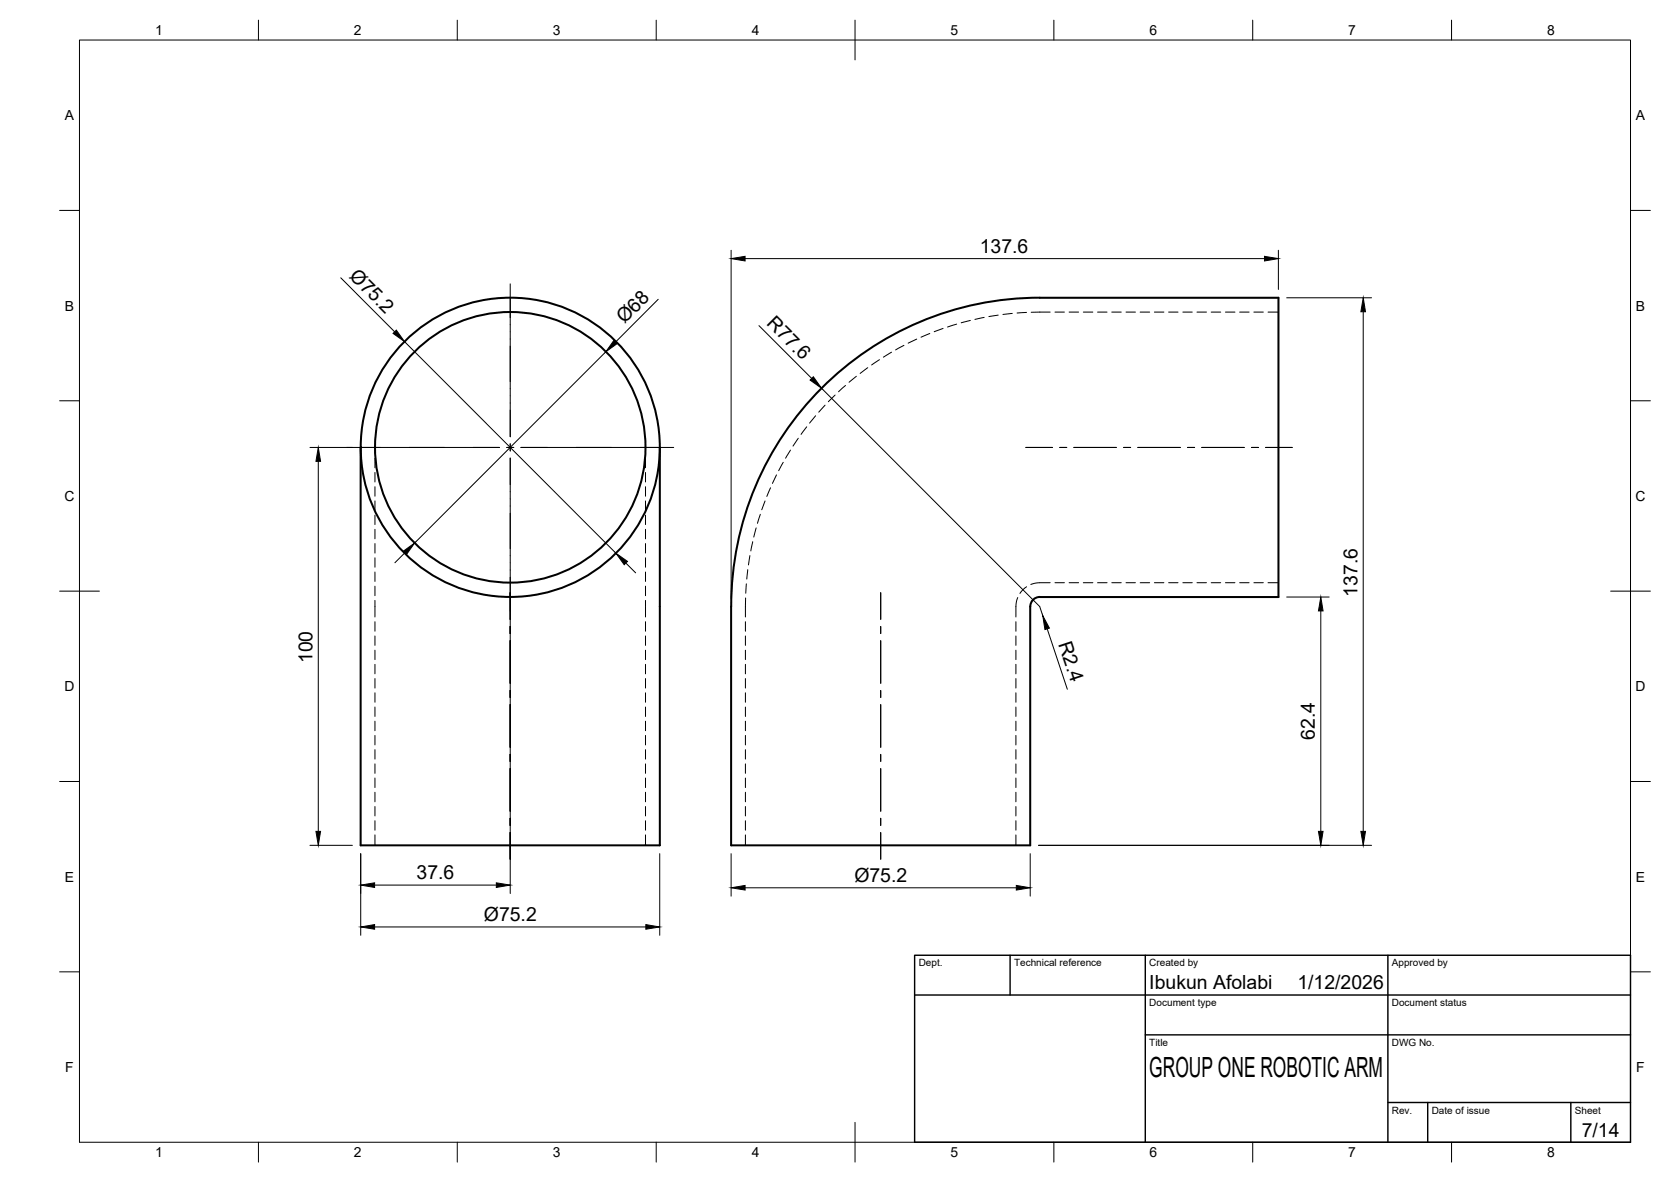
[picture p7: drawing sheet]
<svg xmlns="http://www.w3.org/2000/svg" width="420mm" height="297mm" viewBox="0 0 420 297" stroke-linecap="round" stroke-linejoin="round" font-family="sans-serif">
<!-- layer: Visible -->
<g fill="none" stroke="#000" stroke-width=".51">
<path d="M90.7 112.4v100h75.2v-100M261.5 150h60v-75.2h-60a77.6 77.6 0 0 0-77.6 77.6M261.5 150a2.43 2.43 0 0 0-2.5 2.4v60h-75.2v-60"/>
<circle cx="128.3" cy="112.4" r="34"/>
<circle cx="128.3" cy="112.4" r="37.6"/>
</g>
<!-- layer: Hidden -->
<g fill="none" stroke="#000" stroke-width=".25">
<path d="M247.5 79.8l-2.4 .5M251 79.2l-2.4 .4M254.5 78.8l-2.3 .2M258.1 78.5l-2.4 .2M264.1 78.4l-4.8 .1M265.3 78.4h2.3M268.8 78.4h2.4M272.4 78.4h2.4M276 78.4h2.4M279.5 78.4h2.4M283.1 78.4h2.4M286.7 78.4h2.4"/>
<path d="M290.3 78.4h2.4M293.8 78.4h2.4M297.4 78.4h2.4M301 78.4h2.4M304.5 78.4h2.4M308.1 78.4h2.4M311.7 78.4h2.4M315.3 78.4h2.3M318.8 78.4h2.7M210 99.3l-1.7 1.7M212.6 96.9l-1.8 1.6M215.3 94.6l-1.8 1.5"/>
<path d="M218.2 92.4l-1.9 1.4M221.1 90.4l-1.9 1.3M224.2 88.5l-2.1 1.3M227.3 86.8l-2.1 1.1M230.5 85.2l-2.2 1M233.8 83.8l-2.2 .9M237.1 82.5l-2.2 .9M240.5 81.5l-2.2 .7M244 80.5l-2.3 .6M94.3 112.4v1.6M94.3 115.2v2.3M94.3 118.7v2.4"/>
<path d="M162.3 118.7v2.4M162.3 115.2v2.3M162.3 112.4v1.6M195.2 119.3l-1 2.2M196.9 116.2l-1.1 2.1M198.8 113.1l-1.3 2.1M200.7 110.1l-1.3 2M202.8 107.3l-1.4 1.9M205.1 104.5l-1.5 1.8M207.5 101.8l-1.6 1.8M94.3 122.3v2.4M94.3 125.9v2.4"/>
<path d="M94.3 129.5v2.3M94.3 133v2.4M94.3 136.6v2.4M162.3 136.6v2.4M162.3 133v2.4M162.3 129.5v2.3M162.3 125.9v2.4M162.3 122.3v2.4M188.6 139.6l-.4 2.4M189.3 136.1l-.5 2.4M190.1 132.7l-.6 2.3M191.2 129.3l-.7 2.2"/>
<path d="M192.4 125.9l-.9 2.2M193.7 122.6l-.9 2.2M94.3 140.2v2.3M94.3 143.7v2.4M94.3 147.3v2.4M94.3 150.9v4.2M94.3 156.2v2.4M94.3 159.8v2.4M162.3 147.3v2.4M162.3 143.7v2.4M162.3 140.2v2.3M162.3 150.9v4.2"/>
<path d="M162.3 156.2v2.4M162.3 159.8v2.4M187.4 156.2v2.4M187.4 159.8v2.4M187.5 150.3l-.1 4.8M187.7 146.7l-.2 2.4M188 143.2l-.2 2.3M255.4 156.2v2.4M255.4 159.8v2.4M255.9 150.2l-.1 .3a11.1 11.1 0 0 0-.4 4.6M258.1 147.5l-.9 .7-.7 .9M264.1 146.4a11.1 11.1 0 0 0-4.6 .4l-.3 .1"/>
<path d="M265.3 146.4h2.3M268.8 146.4h2.4M272.4 146.4h2.4M276 146.4h2.4M279.5 146.4h2.4M283.1 146.4h2.4M286.7 146.4h2.4M290.3 146.4h2.4M293.8 146.4h2.4M297.4 146.4h2.4M301 146.4h2.4M304.5 146.4h2.4"/>
<path d="M308.1 146.4h2.4M311.7 146.4h2.4M315.3 146.4h2.3M318.8 146.4h2.7M94.3 163.4v2.4M94.3 166.9v2.4M94.3 170.5v2.4M94.3 174.1v2.4M94.3 177.7v2.4M162.3 163.4v2.4M162.3 166.9v2.4M162.3 170.5v2.4"/>
<path d="M162.3 174.1v2.4M162.3 177.7v2.4M187.4 163.4v2.4M187.4 166.9v2.4M187.4 170.5v2.4M187.4 174.1v2.4M187.4 177.7v2.4M255.4 163.4v2.4M255.4 166.9v2.4M255.4 170.5v2.4M255.4 174.1v2.4M255.4 177.7v2.4"/>
<path d="M94.3 181.2v2.4M94.3 184.8v2.4M94.3 188.4v2.4M94.3 192v2.3M94.3 195.5v2.4M94.3 199.1v2.4M162.3 181.2v2.4M162.3 184.8v2.4M162.3 188.4v2.4M162.3 192v2.3M162.3 195.5v2.4M162.3 199.1v2.4"/>
<path d="M187.4 181.2v2.4M187.4 184.8v2.4M187.4 188.4v2.4M187.4 192v2.3M187.4 195.5v2.4M187.4 199.1v2.4M255.4 181.2v2.4M255.4 184.8v2.4M255.4 188.4v2.4M255.4 192v2.3M255.4 195.5v2.4M255.4 199.1v2.4"/>
<path d="M94.3 202.7v2.3M94.3 206.3v2.3M94.3 209.8v2.6M162.3 202.7v2.3M162.3 206.3v2.3M162.3 209.8v2.6M187.4 202.7v2.3M187.4 206.3v2.3M187.4 209.8v2.6M255.4 202.7v2.3M255.4 206.3v2.3M255.4 209.8v2.6"/>
</g>
<!-- layer: BORDER -->
<g fill="none" stroke="#000" stroke-width=".25">
<path d="M20 10.1h390v276.9h-390zM65 5.1v5M115 5.1v5M165 5.1v5M215 5.1v10M265 5.1v5M315 5.1v5M365 5.1v5M15 52.9h5M410 52.9h5M15 100.7h5M410 100.7h5"/>
<path d="M15 148.6h10M405 148.6h10M15 196.4h5M410 196.4h5M15 244.2h5M410 244.2h5M65 287v5M115 287v5M165 287v5M215 282.1v9.9M265 287v5M315 287v5"/>
<path d="M365 287v5"/>
</g>
<!-- layer: TITLEBLOCK -->
<path d="M230 240.1h180v46.9h-180zM230 250h180M254 240.1v9.9M288 240.1v46.9M349 240.1v46.9M288 260.1h122M349 277.1h61M359 277.1v9.9M395 277.1v9.9" fill="none" stroke="#000" stroke-width=".36"/>
<!-- layer: Smart Centers -->
<g fill="none" stroke="#000" stroke-width=".25">
<path d="M128.3 71.3v38.5M87.2 112.4h38.4M127.4 112.4h1.8M128.3 111.5v1.8M128.3 115.1v40.5M131 112.4h38.4M257.9 112.4h6.7M266.4 112.4h1.8M270 112.4h10.7M282.5 112.4h1.8M286.1 112.4h10.7M298.6 112.4h1.8"/>
<path d="M302.2 112.4h10.7M314.7 112.4h1.7M318.2 112.4h6.7M128.3 157.4v1.8M221.4 148.9v6.7M221.4 157.4v1.8M128.3 161v10.7M128.3 173.5v1.8M128.3 177.1v10.7M221.4 161v10.7M221.4 173.5v1.8M221.4 177.1v10.7"/>
<path d="M128.3 189.6v1.8M128.3 193.2v10.7M221.4 189.6v1.8M221.4 193.2v10.7M128.3 205.6v1.8M128.3 209.2v6.7M221.4 205.6v1.8M221.4 209.2v6.7"/>
</g>
<!-- layer: FD_Dimensions -->
<g fill="none" stroke="#000" stroke-width=".25">
<path d="M85.7 69.8l13.5 13.6M165.5 75.2l-10.7 10.7M183.8 62.9v87.4M187.3 65h130.6M321.4 62.9v9.8M323.5 74.8h21.4M342.8 78.3v130.6M101.7 85.8l53.2 53.2M152.3 88.4l-48.1 48.1M190.8 81.8l13.3 13.3M206.6 97.6l54.8 54.8 .8 2.3M77.9 112.4h10.7"/>
<path d="M80 115.9v93M101.8 138.9l-2.5 2.5M128.3 155.6v68.9M157.4 141.5l2.4 2.5M263.3 158l5.1 15.2M323.5 150h10.7M332.1 153.5v55.4M77.9 212.4h10.7M90.7 214.5v20.5M165.9 214.5v20.5M183.8 214.5v10.7M259 214.5v10.7"/>
<path d="M261.1 212.4h83.8M94.2 232.9h68.2M94.2 222.4h30.6M187.3 223.1h68.2"/>
</g>
<g fill="#000" stroke="#000" stroke-width=".25">
<path d="M183.8 65l3.5-.6v1.2zM317.9 64.4l3.5 .6-3.5 .6zM342.8 74.8l.5 3.5h-1.1zM98.8 83.8l.9-.8 2 2.8zM154.4 85.5l.8 .8-2.9 2.1zM203.7 95.5l.8-.8 2.1 2.9zM80 112.4l.6 3.5h-1.2zM101.4 138.5l2.8-2-2 2.9zM154.9 139l2.9 2.1-.8 .8zM262.2 154.7l1.7 3.1-1.2 .4zM332.1 150l.6 3.5h-1.2zM79.4 208.9h1.2l-.6 3.5z"/>
<path d="M331.5 208.9h1.2l-.6 3.5zM342.2 208.9h1.1l-.5 3.5zM90.7 232.9l3.5-.5v1.1zM90.7 222.4l3.5-.5v1.1zM124.8 221.9l3.5 .5-3.5 .6zM162.4 232.4l3.5 .5-3.5 .6zM183.8 223.1l3.5-.6v1.2zM255.5 222.5l3.5 .6-3.5 .6z"/>
</g>
<text font-size="7" x="289" y="270.6">GROUP ONE ROBOTIC ARM</text>
<g font-size="4.9">
<text x="246.4" y="63.5">137.6</text>
<text x="87.6" y="69.6" transform="rotate(45 87.6 69.6)">Ø75.2</text>
<text x="157" y="81.5" transform="rotate(-45 157 81.5)">Ø68</text>
<text x="192.6" y="81.5" transform="rotate(45 192.6 81.5)">R77.6</text>
<text x="341.3" y="149.9" transform="rotate(-90 341.3 149.9)">137.6</text>
<text x="266.1" y="161.9" transform="rotate(72 266.1 161.9)">R2.4</text>
<text x="78.6" y="166.7" transform="rotate(-90 78.6 166.7)">100</text>
<text x="330.6" y="186" transform="rotate(-90 330.6 186)">62.4</text>
<text x="104.8" y="221">37.6</text>
<text x="214.8" y="221.6">Ø75.2</text>
<text x="121.7" y="231.4">Ø75.2</text>
<text x="289" y="248.5">Ibukun Afolabi</text>
<text x="326.2" y="248.5">1/12/2026</text>
<text x="397.7" y="285.7">7/14</text>
</g>
<g font-size="3.5">
<text x="39" y="8.8">1</text>
<text x="89" y="8.8">2</text>
<text x="139" y="8.8">3</text>
<text x="189" y="8.8">4</text>
<text x="239" y="8.8">5</text>
<text x="289" y="8.8">6</text>
<text x="339" y="8.8">7</text>
<text x="389" y="8.8">8</text>
<text x="16.3" y="30.2">A</text>
<text x="411.3" y="30.2">A</text>
<text x="16.3" y="78">B</text>
<text x="411.3" y="78">B</text>
<text x="16.2" y="125.9">C</text>
<text x="411.2" y="125.9">C</text>
<text x="16.2" y="173.7">D</text>
<text x="411.2" y="173.7">D</text>
<text x="16.3" y="221.6">E</text>
<text x="411.3" y="221.6">E</text>
<text x="16.4" y="269.4">F</text>
<text x="411.4" y="269.4">F</text>
<text x="39" y="290.8">1</text>
<text x="89" y="290.8">2</text>
<text x="139" y="290.8">3</text>
<text x="189" y="290.8">4</text>
<text x="239" y="290.8">5</text>
<text x="289" y="290.8">6</text>
<text x="339" y="290.8">7</text>
<text x="389" y="290.8">8</text>
</g>
<g font-size="2.5">
<text x="231" y="242.9">Dept.</text>
<text x="255" y="242.9">Technical reference</text>
<text x="289" y="242.9">Created by</text>
<text x="350" y="242.9">Approved by</text>
<text x="289" y="252.8">Document type</text>
<text x="350" y="252.8">Document status</text>
<text x="289" y="262.9">Title</text>
<text x="350" y="262.9">DWG No.</text>
<text x="350" y="279.9">Rev.</text>
<text x="360" y="279.9">Date of issue</text>
<text x="396" y="279.9">Sheet</text>
</g>
</svg>
